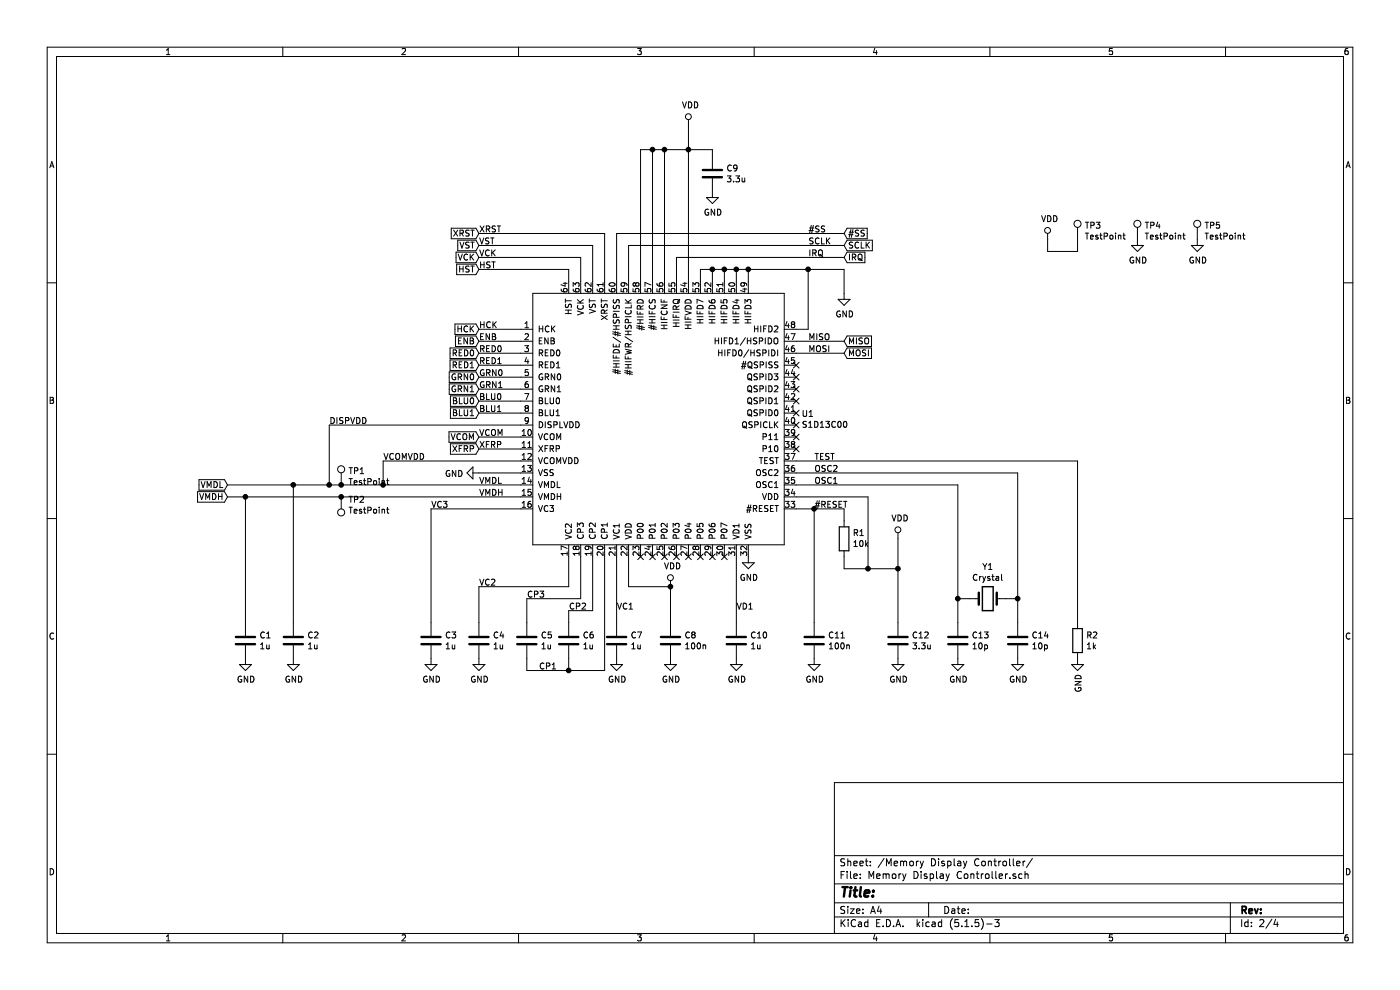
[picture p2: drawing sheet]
EESchema Schematic File Version 4
EELAYER 30 0
EELAYER END
$Descr A4 11693 8268
encoding utf-8
Sheet 2 4
Title ""
Date ""
Rev ""
Comp ""
Comment1 ""
Comment2 ""
Comment3 ""
Comment4 ""
$EndDescr
$Comp
L LC_lib:S1D13C00 U?
U 1 1
P 5500 3500
AR Path="/5F4D205F" Ref="U?"  Part="1" 
AR Path="/5F450EA8/5F4D205F" Ref="U1"  Part="1" 
F 0 "U1" H 6694 3546 50  0000 L CNN
F 1 "S1D13C00" H 6694 3455 50  0000 L CNN
F 2 "Package_QFP:LQFP-64_10x10mm_P0.5mm" H 5500 3500 50  0001 C CNN
F 3 "" H 5500 3500 50  0001 C CNN
	1    5500 3500
	1    0    0    -1  
$EndComp
$Comp
L power:GND #PWR?
U 1 1
P 6250 4650
AR Path="/5F4D2065" Ref="#PWR?"  Part="1" 
AR Path="/5F450EA8/5F4D2065" Ref="#PWR012"  Part="1" 
F 0 "#PWR012" H 6250 4400 50  0001 C CNN
F 1 "GND" H 6255 4477 50  0000 C CNN
F 2 "" H 6250 4650 50  0001 C CNN
F 3 "" H 6250 4650 50  0001 C CNN
	1    6250 4650
	1    0    0    -1  
$EndComp
$Comp
L power:GND #PWR?
U 1 1
P 9000 5500
AR Path="/5F4D206B" Ref="#PWR?"  Part="1" 
AR Path="/5F450EA8/5F4D206B" Ref="#PWR020"  Part="1" 
F 0 "#PWR020" H 9000 5250 50  0001 C CNN
F 1 "GND" V 9005 5372 50  0000 R CNN
F 2 "" H 9000 5500 50  0001 C CNN
F 3 "" H 9000 5500 50  0001 C CNN
	1    9000 5500
	1    0    0    -1  
$EndComp
$Comp
L power:GND #PWR?
U 1 1
P 4000 3950
AR Path="/5F4D2071" Ref="#PWR?"  Part="1" 
AR Path="/5F450EA8/5F4D2071" Ref="#PWR04"  Part="1" 
F 0 "#PWR04" H 4000 3700 50  0001 C CNN
F 1 "GND" V 4005 3822 50  0000 R CNN
F 2 "" H 4000 3950 50  0001 C CNN
F 3 "" H 4000 3950 50  0001 C CNN
	1    4000 3950
	0    1    1    0   
$EndComp
$Comp
L Device:C C?
U 1 1
P 7500 5350
AR Path="/5F4D2077" Ref="C?"  Part="1" 
AR Path="/5F450EA8/5F4D2077" Ref="C12"  Part="1" 
F 0 "C12" H 7615 5396 50  0000 L CNN
F 1 "3.3u" H 7615 5305 50  0000 L CNN
F 2 "Capacitor_SMD:C_0603_1608Metric" H 7538 5200 50  0001 C CNN
F 3 "~" H 7500 5350 50  0001 C CNN
	1    7500 5350
	1    0    0    -1  
$EndComp
$Comp
L Device:C C?
U 1 1
P 5600 5350
AR Path="/5F4D207D" Ref="C?"  Part="1" 
AR Path="/5F450EA8/5F4D207D" Ref="C8"  Part="1" 
F 0 "C8" H 5715 5396 50  0000 L CNN
F 1 "100n" H 5715 5305 50  0000 L CNN
F 2 "Capacitor_SMD:C_0603_1608Metric" H 5638 5200 50  0001 C CNN
F 3 "~" H 5600 5350 50  0001 C CNN
	1    5600 5350
	1    0    0    -1  
$EndComp
$Comp
L power:GND #PWR?
U 1 1
P 5600 5500
AR Path="/5F4D2083" Ref="#PWR?"  Part="1" 
AR Path="/5F450EA8/5F4D2083" Ref="#PWR08"  Part="1" 
F 0 "#PWR08" H 5600 5250 50  0001 C CNN
F 1 "GND" H 5605 5327 50  0000 C CNN
F 2 "" H 5600 5500 50  0001 C CNN
F 3 "" H 5600 5500 50  0001 C CNN
	1    5600 5500
	1    0    0    -1  
$EndComp
$Comp
L power:GND #PWR?
U 1 1
P 7500 5500
AR Path="/5F4D2089" Ref="#PWR?"  Part="1" 
AR Path="/5F450EA8/5F4D2089" Ref="#PWR016"  Part="1" 
F 0 "#PWR016" H 7500 5250 50  0001 C CNN
F 1 "GND" H 7505 5327 50  0000 C CNN
F 2 "" H 7500 5500 50  0001 C CNN
F 3 "" H 7500 5500 50  0001 C CNN
	1    7500 5500
	1    0    0    -1  
$EndComp
$Comp
L Device:C C?
U 1 1
P 6150 5350
AR Path="/5F4D208F" Ref="C?"  Part="1" 
AR Path="/5F450EA8/5F4D208F" Ref="C10"  Part="1" 
F 0 "C10" H 6265 5396 50  0000 L CNN
F 1 "1u" H 6265 5305 50  0000 L CNN
F 2 "Capacitor_SMD:C_0603_1608Metric" H 6188 5200 50  0001 C CNN
F 3 "~" H 6150 5350 50  0001 C CNN
	1    6150 5350
	1    0    0    -1  
$EndComp
Wire Wire Line
	6150 5200 6150 4650
$Comp
L power:GND #PWR?
U 1 1
P 6150 5500
AR Path="/5F4D2096" Ref="#PWR?"  Part="1" 
AR Path="/5F450EA8/5F4D2096" Ref="#PWR011"  Part="1" 
F 0 "#PWR011" H 6150 5250 50  0001 C CNN
F 1 "GND" H 6155 5327 50  0000 C CNN
F 2 "" H 6150 5500 50  0001 C CNN
F 3 "" H 6150 5500 50  0001 C CNN
	1    6150 5500
	1    0    0    -1  
$EndComp
$Comp
L Device:R R?
U 1 1
P 9000 5350
AR Path="/5F4D209C" Ref="R?"  Part="1" 
AR Path="/5F450EA8/5F4D209C" Ref="R2"  Part="1" 
F 0 "R2" H 9070 5396 50  0000 L CNN
F 1 "1k" H 9070 5305 50  0000 L CNN
F 2 "Resistor_SMD:R_0603_1608Metric" V 8930 5350 50  0001 C CNN
F 3 "~" H 9000 5350 50  0001 C CNN
	1    9000 5350
	1    0    0    -1  
$EndComp
$Comp
L Device:C C?
U 1 1
P 5950 1450
AR Path="/5F4D20A2" Ref="C?"  Part="1" 
AR Path="/5F450EA8/5F4D20A2" Ref="C9"  Part="1" 
F 0 "C9" H 6065 1496 50  0000 L CNN
F 1 "3.3u" H 6065 1405 50  0000 L CNN
F 2 "Capacitor_SMD:C_0603_1608Metric" H 5988 1300 50  0001 C CNN
F 3 "~" H 5950 1450 50  0001 C CNN
	1    5950 1450
	1    0    0    -1  
$EndComp
$Comp
L power:GND #PWR?
U 1 1
P 5950 1600
AR Path="/5F4D20A8" Ref="#PWR?"  Part="1" 
AR Path="/5F450EA8/5F4D20A8" Ref="#PWR010"  Part="1" 
F 0 "#PWR010" H 5950 1350 50  0001 C CNN
F 1 "GND" H 5955 1427 50  0000 C CNN
F 2 "" H 5950 1600 50  0001 C CNN
F 3 "" H 5950 1600 50  0001 C CNN
	1    5950 1600
	1    0    0    -1  
$EndComp
Wire Wire Line
	3200 3850 4350 3850
Wire Wire Line
	2750 3550 4350 3550
$Comp
L Device:Crystal Y?
U 1 1
P 8250 5000
AR Path="/5F4D20CA" Ref="Y?"  Part="1" 
AR Path="/5F450EA8/5F4D20CA" Ref="Y1"  Part="1" 
F 0 "Y1" H 8250 5268 50  0000 C CNN
F 1 "Crystal" H 8250 5177 50  0000 C CNN
F 2 "Crystal:Crystal_SMD_3215-2Pin_3.2x1.5mm" H 8250 5000 50  0001 C CNN
F 3 "~" H 8250 5000 50  0001 C CNN
	1    8250 5000
	1    0    0    -1  
$EndComp
$Comp
L Device:C C?
U 1 1
P 8500 5350
AR Path="/5F4D20D0" Ref="C?"  Part="1" 
AR Path="/5F450EA8/5F4D20D0" Ref="C14"  Part="1" 
F 0 "C14" H 8615 5396 50  0000 L CNN
F 1 "10p" H 8615 5305 50  0000 L CNN
F 2 "Capacitor_SMD:C_0603_1608Metric" H 8538 5200 50  0001 C CNN
F 3 "~" H 8500 5350 50  0001 C CNN
	1    8500 5350
	1    0    0    -1  
$EndComp
$Comp
L Device:C C?
U 1 1
P 8000 5350
AR Path="/5F4D20D6" Ref="C?"  Part="1" 
AR Path="/5F450EA8/5F4D20D6" Ref="C13"  Part="1" 
F 0 "C13" H 8115 5396 50  0000 L CNN
F 1 "10p" H 8115 5305 50  0000 L CNN
F 2 "Capacitor_SMD:C_0603_1608Metric" H 8038 5200 50  0001 C CNN
F 3 "~" H 8000 5350 50  0001 C CNN
	1    8000 5350
	1    0    0    -1  
$EndComp
Wire Wire Line
	8100 5000 8000 5000
Connection ~ 8000 5000
Wire Wire Line
	8000 5000 8000 5200
Wire Wire Line
	8400 5000 8500 5000
Connection ~ 8500 5000
Wire Wire Line
	8500 5000 8500 5200
$Comp
L power:GND #PWR?
U 1 1
P 8000 5500
AR Path="/5F4D20E2" Ref="#PWR?"  Part="1" 
AR Path="/5F450EA8/5F4D20E2" Ref="#PWR017"  Part="1" 
F 0 "#PWR017" H 8000 5250 50  0001 C CNN
F 1 "GND" H 8005 5327 50  0000 C CNN
F 2 "" H 8000 5500 50  0001 C CNN
F 3 "" H 8000 5500 50  0001 C CNN
	1    8000 5500
	1    0    0    -1  
$EndComp
$Comp
L power:GND #PWR?
U 1 1
P 8500 5500
AR Path="/5F4D20E8" Ref="#PWR?"  Part="1" 
AR Path="/5F450EA8/5F4D20E8" Ref="#PWR018"  Part="1" 
F 0 "#PWR018" H 8500 5250 50  0001 C CNN
F 1 "GND" H 8505 5327 50  0000 C CNN
F 2 "" H 8500 5500 50  0001 C CNN
F 3 "" H 8500 5500 50  0001 C CNN
	1    8500 5500
	1    0    0    -1  
$EndComp
$Comp
L Device:C C?
U 1 1
P 3600 5350
AR Path="/5F4D20EE" Ref="C?"  Part="1" 
AR Path="/5F450EA8/5F4D20EE" Ref="C3"  Part="1" 
F 0 "C3" H 3715 5396 50  0000 L CNN
F 1 "1u" H 3715 5305 50  0000 L CNN
F 2 "Capacitor_SMD:C_0603_1608Metric" H 3638 5200 50  0001 C CNN
F 3 "~" H 3600 5350 50  0001 C CNN
	1    3600 5350
	1    0    0    -1  
$EndComp
$Comp
L Device:C C?
U 1 1
P 4000 5350
AR Path="/5F4D20F4" Ref="C?"  Part="1" 
AR Path="/5F450EA8/5F4D20F4" Ref="C4"  Part="1" 
F 0 "C4" H 4115 5396 50  0000 L CNN
F 1 "1u" H 4115 5305 50  0000 L CNN
F 2 "Capacitor_SMD:C_0603_1608Metric" H 4038 5200 50  0001 C CNN
F 3 "~" H 4000 5350 50  0001 C CNN
	1    4000 5350
	1    0    0    -1  
$EndComp
$Comp
L Device:C C?
U 1 1
P 5150 5350
AR Path="/5F4D20FA" Ref="C?"  Part="1" 
AR Path="/5F450EA8/5F4D20FA" Ref="C7"  Part="1" 
F 0 "C7" H 5265 5396 50  0000 L CNN
F 1 "1u" H 5265 5305 50  0000 L CNN
F 2 "Capacitor_SMD:C_0603_1608Metric" H 5188 5200 50  0001 C CNN
F 3 "~" H 5150 5350 50  0001 C CNN
	1    5150 5350
	1    0    0    -1  
$EndComp
$Comp
L Device:C C?
U 1 1
P 4750 5350
AR Path="/5F4D2100" Ref="C?"  Part="1" 
AR Path="/5F450EA8/5F4D2100" Ref="C6"  Part="1" 
F 0 "C6" H 4865 5396 50  0000 L CNN
F 1 "1u" H 4865 5305 50  0000 L CNN
F 2 "Capacitor_SMD:C_0603_1608Metric" H 4788 5200 50  0001 C CNN
F 3 "~" H 4750 5350 50  0001 C CNN
	1    4750 5350
	1    0    0    -1  
$EndComp
$Comp
L Device:C C?
U 1 1
P 4400 5350
AR Path="/5F4D2106" Ref="C?"  Part="1" 
AR Path="/5F450EA8/5F4D2106" Ref="C5"  Part="1" 
F 0 "C5" H 4515 5396 50  0000 L CNN
F 1 "1u" H 4515 5305 50  0000 L CNN
F 2 "Capacitor_SMD:C_0603_1608Metric" H 4438 5200 50  0001 C CNN
F 3 "~" H 4400 5350 50  0001 C CNN
	1    4400 5350
	1    0    0    -1  
$EndComp
Wire Wire Line
	5600 5200 5600 4900
Wire Wire Line
	5250 4900 5250 4650
$Comp
L power:GND #PWR?
U 1 1
P 5150 5500
AR Path="/5F4D210E" Ref="#PWR?"  Part="1" 
AR Path="/5F450EA8/5F4D210E" Ref="#PWR06"  Part="1" 
F 0 "#PWR06" H 5150 5250 50  0001 C CNN
F 1 "GND" H 5155 5327 50  0000 C CNN
F 2 "" H 5150 5500 50  0001 C CNN
F 3 "" H 5150 5500 50  0001 C CNN
	1    5150 5500
	1    0    0    -1  
$EndComp
$Comp
L power:GND #PWR?
U 1 1
P 4000 5500
AR Path="/5F4D2114" Ref="#PWR?"  Part="1" 
AR Path="/5F450EA8/5F4D2114" Ref="#PWR05"  Part="1" 
F 0 "#PWR05" H 4000 5250 50  0001 C CNN
F 1 "GND" H 4005 5327 50  0000 C CNN
F 2 "" H 4000 5500 50  0001 C CNN
F 3 "" H 4000 5500 50  0001 C CNN
	1    4000 5500
	1    0    0    -1  
$EndComp
$Comp
L power:GND #PWR?
U 1 1
P 3600 5500
AR Path="/5F4D211A" Ref="#PWR?"  Part="1" 
AR Path="/5F450EA8/5F4D211A" Ref="#PWR03"  Part="1" 
F 0 "#PWR03" H 3600 5250 50  0001 C CNN
F 1 "GND" H 3605 5327 50  0000 C CNN
F 2 "" H 3600 5500 50  0001 C CNN
F 3 "" H 3600 5500 50  0001 C CNN
	1    3600 5500
	1    0    0    -1  
$EndComp
Wire Wire Line
	5150 4650 5150 5200
Wire Wire Line
	4350 4250 3600 4250
Wire Wire Line
	3600 4250 3600 5200
Wire Wire Line
	4750 4650 4750 4900
Wire Wire Line
	4750 4900 4000 4900
Wire Wire Line
	4000 4900 4000 5200
Wire Wire Line
	5050 4650 5050 5600
Wire Wire Line
	4400 5600 4400 5500
Wire Wire Line
	4750 5500 4750 5600
Wire Wire Line
	4400 5200 4400 5000
Wire Wire Line
	4400 5000 4850 5000
Wire Wire Line
	4850 5000 4850 4650
Wire Wire Line
	4750 5200 4750 5100
Wire Wire Line
	4950 5100 4950 4650
Connection ~ 4750 5600
Wire Wire Line
	4750 5600 4400 5600
Wire Wire Line
	4750 5600 5050 5600
Wire Wire Line
	4750 5100 4950 5100
Wire Wire Line
	4000 2750 4350 2750
Wire Wire Line
	4000 2850 4350 2850
Wire Wire Line
	4000 2950 4350 2950
Wire Wire Line
	4000 3050 4350 3050
Wire Wire Line
	4000 3150 4350 3150
Wire Wire Line
	4000 3250 4350 3250
Wire Wire Line
	4000 3350 4350 3350
Wire Wire Line
	4000 3450 4350 3450
Wire Wire Line
	4000 3650 4350 3650
Wire Wire Line
	4000 3750 4350 3750
Wire Wire Line
	4000 2250 4750 2250
Wire Wire Line
	4750 2250 4750 2350
Wire Wire Line
	4000 2150 4850 2150
Wire Wire Line
	4850 2150 4850 2350
Wire Wire Line
	4000 2050 4950 2050
Wire Wire Line
	4950 2050 4950 2350
Wire Wire Line
	4000 1950 5050 1950
Wire Wire Line
	5050 1950 5050 2350
Text Label 4000 1950 0    50   ~ 0
XRST
Text Label 4000 2050 0    50   ~ 0
VST
Text Label 4000 2150 0    50   ~ 0
VCK
Text Label 4000 2250 0    50   ~ 0
HST
Text Label 4000 2750 0    50   ~ 0
HCK
Text Label 4000 2850 0    50   ~ 0
ENB
Text Label 4000 2950 0    50   ~ 0
RED0
Text Label 4000 3050 0    50   ~ 0
RED1
Text Label 4000 3150 0    50   ~ 0
GRN0
Text Label 4000 3250 0    50   ~ 0
GRN1
Text Label 4000 3350 0    50   ~ 0
BLU0
Text Label 4000 3450 0    50   ~ 0
BLU1
Text Label 4000 3650 0    50   ~ 0
VCOM
Text Label 4000 3750 0    50   ~ 0
XFRP
Text Label 4000 4050 0    50   ~ 0
VMDL
Text Label 4000 4150 0    50   ~ 0
VMDH
NoConn ~ 5350 4650
NoConn ~ 5450 4650
NoConn ~ 5550 4650
NoConn ~ 5650 4650
NoConn ~ 5750 4650
NoConn ~ 5850 4650
NoConn ~ 5950 4650
NoConn ~ 6050 4650
NoConn ~ 6650 3750
NoConn ~ 6650 3650
NoConn ~ 6650 3050
NoConn ~ 6650 3150
NoConn ~ 6650 3250
NoConn ~ 6650 3350
NoConn ~ 6650 3450
NoConn ~ 6650 3550
Wire Wire Line
	4000 3950 4350 3950
Wire Wire Line
	5250 4900 5600 4900
$Comp
L Device:R R?
U 1 1
P 7050 4500
AR Path="/5F4D2166" Ref="R?"  Part="1" 
AR Path="/5F450EA8/5F4D2166" Ref="R1"  Part="1" 
F 0 "R1" H 6980 4454 50  0000 R CNN
F 1 "10k" H 6980 4545 50  0000 R CNN
F 2 "Resistor_SMD:R_0603_1608Metric" V 6980 4500 50  0001 C CNN
F 3 "~" H 7050 4500 50  0001 C CNN
	1    7050 4500
	-1   0    0    1   
$EndComp
Wire Wire Line
	6650 4250 6800 4250
Wire Wire Line
	7050 4250 7050 4350
$Comp
L power:VDD #PWR?
U 1 1
P 5600 4900
AR Path="/5F4D216E" Ref="#PWR?"  Part="1" 
AR Path="/5F450EA8/5F4D216E" Ref="#PWR07"  Part="1" 
F 0 "#PWR07" H 5600 4750 50  0001 C CNN
F 1 "VDD" H 5617 5073 50  0000 C CNN
F 2 "" H 5600 4900 50  0001 C CNN
F 3 "" H 5600 4900 50  0001 C CNN
	1    5600 4900
	1    0    0    -1  
$EndComp
Connection ~ 5600 4900
$Comp
L power:VDD #PWR?
U 1 1
P 5750 1050
AR Path="/5F4D2175" Ref="#PWR?"  Part="1" 
AR Path="/5F450EA8/5F4D2175" Ref="#PWR09"  Part="1" 
F 0 "#PWR09" H 5750 900 50  0001 C CNN
F 1 "VDD" H 5767 1223 50  0000 C CNN
F 2 "" H 5750 1050 50  0001 C CNN
F 3 "" H 5750 1050 50  0001 C CNN
	1    5750 1050
	1    0    0    -1  
$EndComp
Wire Wire Line
	5750 1050 5750 1250
Connection ~ 5750 1250
Wire Wire Line
	5750 1250 5750 2350
$Comp
L power:VDD #PWR?
U 1 1
P 7500 4500
AR Path="/5F4D217E" Ref="#PWR?"  Part="1" 
AR Path="/5F450EA8/5F4D217E" Ref="#PWR015"  Part="1" 
F 0 "#PWR015" H 7500 4350 50  0001 C CNN
F 1 "VDD" H 7517 4673 50  0000 C CNN
F 2 "" H 7500 4500 50  0001 C CNN
F 3 "" H 7500 4500 50  0001 C CNN
	1    7500 4500
	1    0    0    -1  
$EndComp
Wire Wire Line
	7500 5200 7500 4750
Wire Wire Line
	6650 4150 7250 4150
Wire Wire Line
	7250 4150 7250 4750
Wire Wire Line
	7250 4750 7500 4750
Connection ~ 7500 4750
Wire Wire Line
	7500 4750 7500 4500
Wire Wire Line
	7050 4650 7050 4750
Wire Wire Line
	7050 4750 7250 4750
Connection ~ 7250 4750
$Comp
L Device:C C?
U 1 1
P 6800 5350
AR Path="/5F4D218D" Ref="C?"  Part="1" 
AR Path="/5F450EA8/5F4D218D" Ref="C11"  Part="1" 
F 0 "C11" H 6915 5396 50  0000 L CNN
F 1 "100n" H 6915 5305 50  0000 L CNN
F 2 "Capacitor_SMD:C_0603_1608Metric" H 6838 5200 50  0001 C CNN
F 3 "~" H 6800 5350 50  0001 C CNN
	1    6800 5350
	1    0    0    -1  
$EndComp
$Comp
L power:GND #PWR?
U 1 1
P 6800 5500
AR Path="/5F4D2193" Ref="#PWR?"  Part="1" 
AR Path="/5F450EA8/5F4D2193" Ref="#PWR013"  Part="1" 
F 0 "#PWR013" H 6800 5250 50  0001 C CNN
F 1 "GND" H 6805 5327 50  0000 C CNN
F 2 "" H 6800 5500 50  0001 C CNN
F 3 "" H 6800 5500 50  0001 C CNN
	1    6800 5500
	1    0    0    -1  
$EndComp
Wire Wire Line
	6800 4250 6800 5200
Connection ~ 6800 4250
Wire Wire Line
	6800 4250 7050 4250
Text Label 2750 3550 0    50   ~ 0
DISPVDD
Text Label 3200 3850 0    50   ~ 0
VCOMVDD
Wire Wire Line
	2450 4050 2750 4050
Wire Wire Line
	2050 4150 2850 4150
$Comp
L Device:C C?
U 1 1
P 2450 5350
AR Path="/5F4D21B6" Ref="C?"  Part="1" 
AR Path="/5F450EA8/5F4D21B6" Ref="C2"  Part="1" 
F 0 "C2" H 2565 5396 50  0000 L CNN
F 1 "1u" H 2565 5305 50  0000 L CNN
F 2 "Capacitor_SMD:C_0603_1608Metric" H 2488 5200 50  0001 C CNN
F 3 "~" H 2450 5350 50  0001 C CNN
	1    2450 5350
	1    0    0    -1  
$EndComp
$Comp
L power:GND #PWR?
U 1 1
P 2450 5500
AR Path="/5F4D21BC" Ref="#PWR?"  Part="1" 
AR Path="/5F450EA8/5F4D21BC" Ref="#PWR02"  Part="1" 
F 0 "#PWR02" H 2450 5250 50  0001 C CNN
F 1 "GND" H 2455 5327 50  0000 C CNN
F 2 "" H 2450 5500 50  0001 C CNN
F 3 "" H 2450 5500 50  0001 C CNN
	1    2450 5500
	1    0    0    -1  
$EndComp
$Comp
L Device:C C?
U 1 1
P 2050 5350
AR Path="/5F4D21C2" Ref="C?"  Part="1" 
AR Path="/5F450EA8/5F4D21C2" Ref="C1"  Part="1" 
F 0 "C1" H 2165 5396 50  0000 L CNN
F 1 "1u" H 2165 5305 50  0000 L CNN
F 2 "Capacitor_SMD:C_0603_1608Metric" H 2088 5200 50  0001 C CNN
F 3 "~" H 2050 5350 50  0001 C CNN
	1    2050 5350
	1    0    0    -1  
$EndComp
$Comp
L power:GND #PWR?
U 1 1
P 2050 5500
AR Path="/5F4D21C8" Ref="#PWR?"  Part="1" 
AR Path="/5F450EA8/5F4D21C8" Ref="#PWR01"  Part="1" 
F 0 "#PWR01" H 2050 5250 50  0001 C CNN
F 1 "GND" H 2055 5327 50  0000 C CNN
F 2 "" H 2050 5500 50  0001 C CNN
F 3 "" H 2050 5500 50  0001 C CNN
	1    2050 5500
	1    0    0    -1  
$EndComp
Connection ~ 2450 4050
Connection ~ 2050 4150
Wire Wire Line
	6650 2750 6750 2750
Wire Wire Line
	6750 2750 6750 2250
Wire Wire Line
	5950 2350 5950 2250
Wire Wire Line
	5950 2250 5850 2250
Wire Wire Line
	6050 2350 6050 2250
Wire Wire Line
	6050 2250 5950 2250
Wire Wire Line
	6150 2350 6150 2250
Wire Wire Line
	6150 2250 6050 2250
Wire Wire Line
	6250 2350 6250 2250
Wire Wire Line
	6250 2250 6150 2250
$Comp
L power:GND #PWR?
U 1 1
P 7050 2450
AR Path="/5F4D21DC" Ref="#PWR?"  Part="1" 
AR Path="/5F450EA8/5F4D21DC" Ref="#PWR014"  Part="1" 
F 0 "#PWR014" H 7050 2200 50  0001 C CNN
F 1 "GND" H 7055 2277 50  0000 C CNN
F 2 "" H 7050 2450 50  0001 C CNN
F 3 "" H 7050 2450 50  0001 C CNN
	1    7050 2450
	1    0    0    -1  
$EndComp
Wire Wire Line
	5550 2350 5550 1250
Wire Wire Line
	5550 1250 5750 1250
Wire Wire Line
	5450 2350 5450 1250
Wire Wire Line
	5450 1250 5550 1250
Connection ~ 5550 1250
Wire Wire Line
	5350 2350 5350 1250
Wire Wire Line
	5350 1250 5450 1250
Connection ~ 5450 1250
Wire Wire Line
	5750 1250 5950 1250
Wire Wire Line
	5950 1250 5950 1300
Wire Wire Line
	5650 2350 5650 2150
Wire Wire Line
	5650 2150 7050 2150
Wire Wire Line
	7050 2050 5250 2050
Connection ~ 6250 2250
Connection ~ 6150 2250
Connection ~ 6050 2250
Connection ~ 5950 2250
Wire Wire Line
	5850 2250 5850 2350
Wire Wire Line
	7050 2250 7050 2450
Connection ~ 6750 2250
Wire Wire Line
	6750 2250 6250 2250
Wire Wire Line
	6750 2250 7050 2250
Wire Wire Line
	5250 2050 5250 2350
Wire Wire Line
	5150 2350 5150 1950
Wire Wire Line
	5150 1950 7050 1950
Wire Wire Line
	6650 2850 7050 2850
Wire Wire Line
	6650 2950 7050 2950
Text Label 6750 2950 0    50   ~ 0
MOSI
Text Label 6750 2850 0    50   ~ 0
MISO
Text Label 6750 2150 0    50   ~ 0
IRQ
Text Label 6750 2050 0    50   ~ 0
SCLK
Text Label 6750 1950 0    50   ~ 0
#SS
Wire Wire Line
	6650 4050 8000 4050
Wire Wire Line
	8000 4050 8000 5000
Wire Wire Line
	6650 3950 8500 3950
Wire Wire Line
	8500 3950 8500 5000
Wire Wire Line
	9000 3850 9000 5200
Wire Wire Line
	6650 3850 9000 3850
Text GLabel 4000 1950 0    50   Input ~ 0
XRST
Text GLabel 4000 2050 0    50   Input ~ 0
VST
Text GLabel 4000 2150 0    50   Input ~ 0
VCK
Text GLabel 4000 2250 0    50   Input ~ 0
HST
Text GLabel 4000 2750 0    50   Input ~ 0
HCK
Text GLabel 4000 2850 0    50   Input ~ 0
ENB
Text GLabel 4000 2950 0    50   Input ~ 0
RED0
Text GLabel 4000 3050 0    50   Input ~ 0
RED1
Text GLabel 4000 3150 0    50   Input ~ 0
GRN0
Text GLabel 4000 3250 0    50   Input ~ 0
GRN1
Text GLabel 4000 3350 0    50   Input ~ 0
BLU0
Text GLabel 4000 3450 0    50   Input ~ 0
BLU1
Text GLabel 4000 3650 0    50   Input ~ 0
VCOM
Text GLabel 4000 3750 0    50   Input ~ 0
XFRP
Text GLabel 1900 4050 0    50   Input ~ 0
VMDL
Text GLabel 1900 4150 0    50   Input ~ 0
VMDH
Text GLabel 7050 1950 2    50   Input ~ 0
#SS
Text GLabel 7050 2050 2    50   Input ~ 0
SCLK
Text GLabel 7050 2150 2    50   Input ~ 0
IRQ
Text GLabel 7050 2850 2    50   Input ~ 0
MISO
Text GLabel 7050 2950 2    50   Input ~ 0
MOSI
Wire Wire Line
	2050 4150 1900 4150
Wire Wire Line
	1900 4050 2450 4050
$Comp
L Connector:TestPoint TP1
U 1 1
P 2850 4050
F 0 "TP1" H 2908 4168 50  0000 L CNN
F 1 "TestPoint" H 2908 4077 50  0000 L CNN
F 2 "Connector_Pin:Pin_D1.0mm_L10.0mm" H 3050 4050 50  0001 C CNN
F 3 "~" H 3050 4050 50  0001 C CNN
	1    2850 4050
	1    0    0    -1  
$EndComp
Connection ~ 2850 4050
Wire Wire Line
	2850 4050 3200 4050
$Comp
L Connector:TestPoint TP2
U 1 1
P 2850 4150
F 0 "TP2" H 2792 4176 50  0000 R CNN
F 1 "TestPoint" H 2792 4267 50  0000 R CNN
F 2 "Connector_Pin:Pin_D1.0mm_L10.0mm" H 3050 4150 50  0001 C CNN
F 3 "~" H 3050 4150 50  0001 C CNN
	1    2850 4150
	-1   0    0    1   
$EndComp
Connection ~ 2850 4150
Wire Wire Line
	2850 4150 4350 4150
Text Label 3600 4250 0    50   ~ 0
VC3
Text Label 4000 4900 0    50   ~ 0
VC2
Text Label 5150 5100 0    50   ~ 0
VC1
Text Label 4400 5000 0    50   ~ 0
CP3
Text Label 4750 5100 0    50   ~ 0
CP2
Text Label 4500 5600 0    50   ~ 0
CP1
Text Label 6150 5100 0    50   ~ 0
VD1
Text Label 6800 4250 0    50   ~ 0
#RESET
Text Label 6800 3950 0    50   ~ 0
OSC2
Text Label 6800 4050 0    50   ~ 0
OSC1
Text Label 6800 3850 0    50   ~ 0
TEST
$Comp
L Connector:TestPoint TP4
U 1 1
P 9500 2000
F 0 "TP4" H 9558 2118 50  0000 L CNN
F 1 "TestPoint" H 9558 2027 50  0000 L CNN
F 2 "Connector_Pin:Pin_D1.0mm_L10.0mm" H 9700 2000 50  0001 C CNN
F 3 "~" H 9700 2000 50  0001 C CNN
	1    9500 2000
	1    0    0    -1  
$EndComp
$Comp
L Connector:TestPoint TP3
U 1 1
P 9000 2000
F 0 "TP3" H 9058 2118 50  0000 L CNN
F 1 "TestPoint" H 9058 2027 50  0000 L CNN
F 2 "Connector_Pin:Pin_D1.0mm_L10.0mm" H 9200 2000 50  0001 C CNN
F 3 "~" H 9200 2000 50  0001 C CNN
	1    9000 2000
	1    0    0    -1  
$EndComp
$Comp
L power:VDD #PWR?
U 1 1
P 8750 2000
AR Path="/5F358195" Ref="#PWR?"  Part="1" 
AR Path="/5F450EA8/5F358195" Ref="#PWR019"  Part="1" 
F 0 "#PWR019" H 8750 1850 50  0001 C CNN
F 1 "VDD" H 8767 2173 50  0000 C CNN
F 2 "" H 8750 2000 50  0001 C CNN
F 3 "" H 8750 2000 50  0001 C CNN
	1    8750 2000
	1    0    0    -1  
$EndComp
$Comp
L power:GND #PWR?
U 1 1
P 9500 2000
AR Path="/5F359625" Ref="#PWR?"  Part="1" 
AR Path="/5F450EA8/5F359625" Ref="#PWR021"  Part="1" 
F 0 "#PWR021" H 9500 1750 50  0001 C CNN
F 1 "GND" H 9505 1827 50  0000 C CNN
F 2 "" H 9500 2000 50  0001 C CNN
F 3 "" H 9500 2000 50  0001 C CNN
	1    9500 2000
	1    0    0    -1  
$EndComp
Wire Wire Line
	8750 2000 8750 2100
Wire Wire Line
	8750 2100 9000 2100
Wire Wire Line
	9000 2100 9000 2000
$Comp
L Connector:TestPoint TP5
U 1 1
P 10000 2000
F 0 "TP5" H 10058 2118 50  0000 L CNN
F 1 "TestPoint" H 10058 2027 50  0000 L CNN
F 2 "Connector_Pin:Pin_D1.0mm_L10.0mm" H 10200 2000 50  0001 C CNN
F 3 "~" H 10200 2000 50  0001 C CNN
	1    10000 2000
	1    0    0    -1  
$EndComp
$Comp
L power:GND #PWR?
U 1 1
P 10000 2000
AR Path="/5F360E16" Ref="#PWR?"  Part="1" 
AR Path="/5F450EA8/5F360E16" Ref="#PWR022"  Part="1" 
F 0 "#PWR022" H 10000 1750 50  0001 C CNN
F 1 "GND" H 10005 1827 50  0000 C CNN
F 2 "" H 10000 2000 50  0001 C CNN
F 3 "" H 10000 2000 50  0001 C CNN
	1    10000 2000
	1    0    0    -1  
$EndComp
Wire Wire Line
	2450 4050 2450 5200
Wire Wire Line
	2050 4150 2050 5200
Connection ~ 3200 4050
Wire Wire Line
	3200 4050 3200 3850
Wire Wire Line
	3200 4050 4350 4050
Connection ~ 2750 4050
Wire Wire Line
	2750 4050 2750 3550
Wire Wire Line
	2750 4050 2850 4050
$EndSCHEMATC
